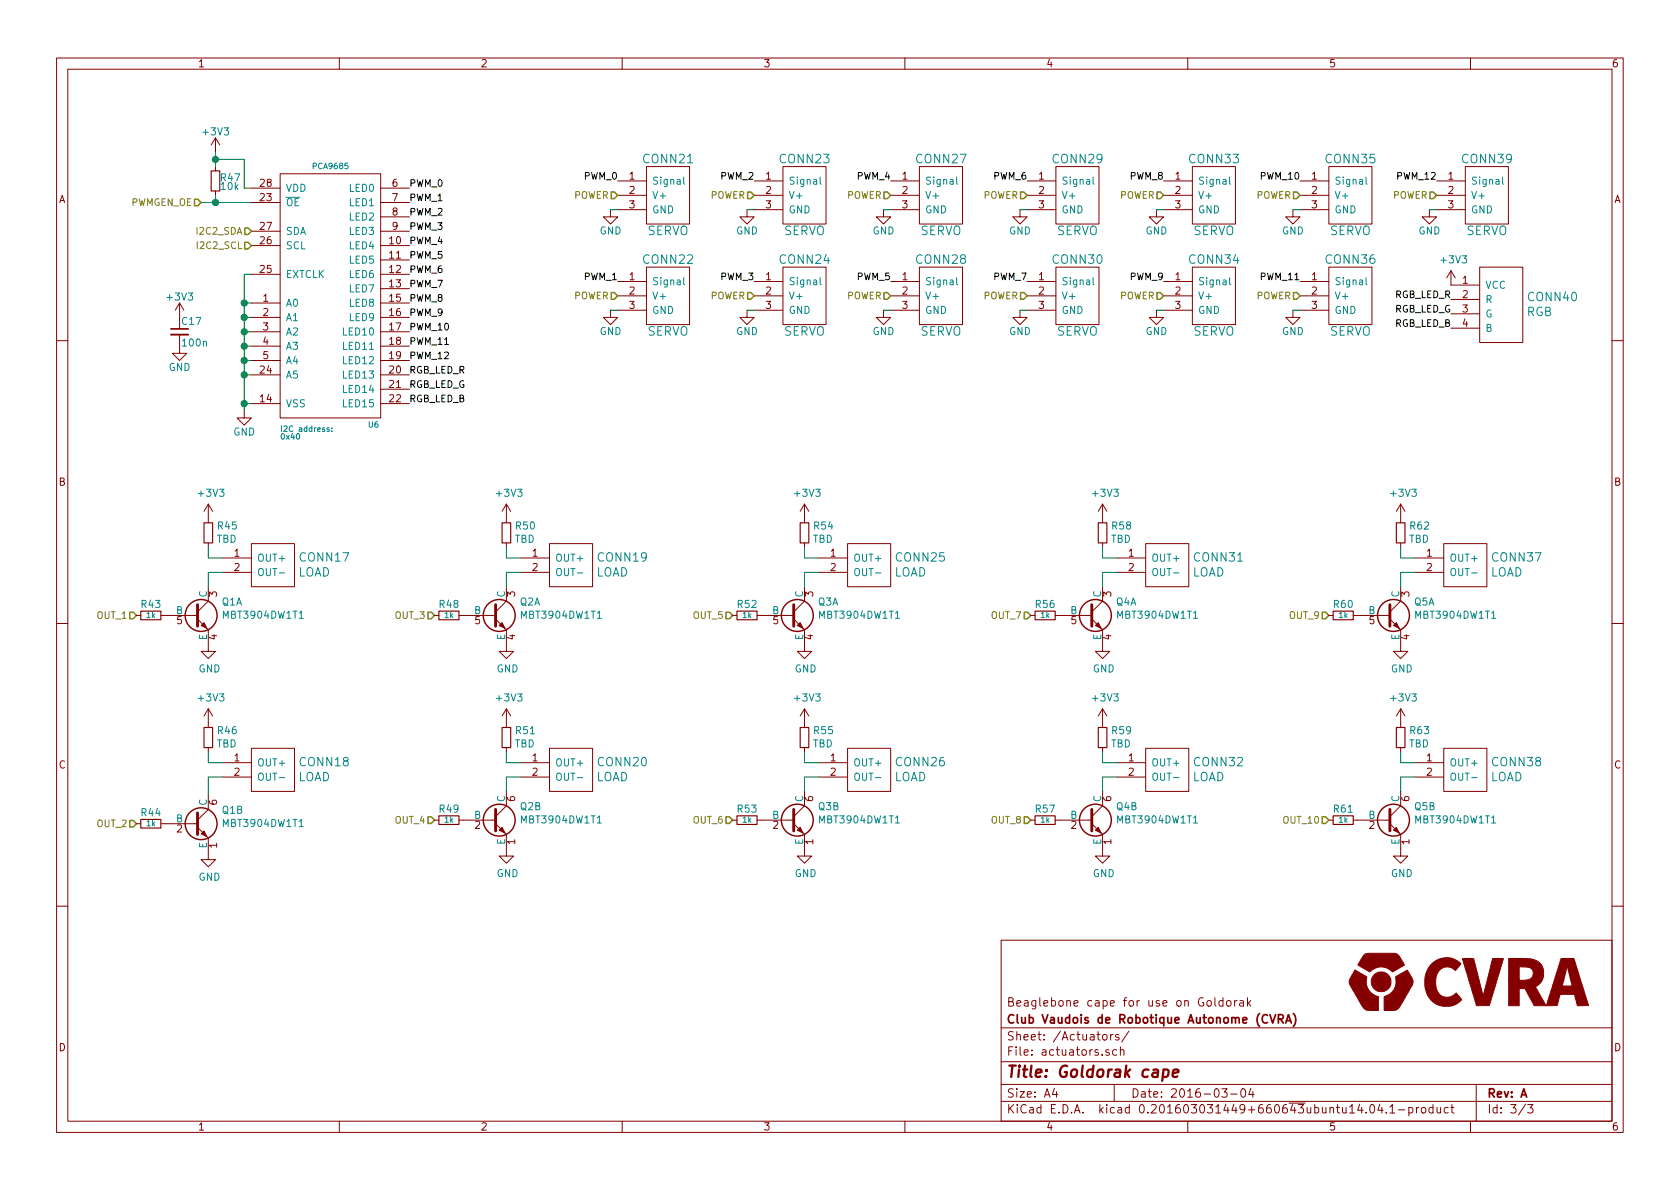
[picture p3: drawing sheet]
EESchema Schematic File Version 2
LIBS:cvra-cape-cache
LIBS:power
LIBS:device
LIBS:transistors
LIBS:conn
LIBS:linear
LIBS:regul
LIBS:74xx
LIBS:cmos4000
LIBS:adc-dac
LIBS:memory
LIBS:xilinx
LIBS:microcontrollers
LIBS:dsp
LIBS:microchip
LIBS:analog_switches
LIBS:motorola
LIBS:texas
LIBS:intel
LIBS:audio
LIBS:interface
LIBS:digital-audio
LIBS:philips
LIBS:display
LIBS:cypress
LIBS:siliconi
LIBS:opto
LIBS:atmel
LIBS:contrib
LIBS:valves
LIBS:_antenna
LIBS:_audio
LIBS:_charge-pump-regulators
LIBS:Comp2014
LIBS:_connectors
LIBS:cvra
LIBS:_div
LIBS:_ic
LIBS:IRF
LIBS:_linear-regulators
LIBS:logo
LIBS:Mec
LIBS:_motor_drivers
LIBS:National
LIBS:phoenix
LIBS:_power
LIBS:_sensors
LIBS:_stm32
LIBS:_transceiver
LIBS:_wireless
EELAYER 25 0
EELAYER END
$Descr A4 11693 8268
encoding utf-8
Sheet 3 3
Title "Goldorak cape"
Date "2016-03-04"
Rev "A"
Comp "Club Vaudois de Robotique Autonome (CVRA)"
Comment1 "Beaglebone cape for use on Goldorak"
Comment2 ""
Comment3 ""
Comment4 ""
$EndDescr
$Comp
L PCA9685 U6
U 1 1
P 2300 1950
F 0 "U6" H 2600 950 39  0000 C CNN
F 1 "PCA9685" H 2300 2750 39  0000 C CNN
F 2 "Housings_SSOP:TSSOP-28_4.4x9.7mm_Pitch0.65mm" H 2300 1950 39  0001 C CNN
F 3 "" H 2300 1950 39  0000 C CNN
	1    2300 1950
	1    0    0    -1  
$EndComp
$Comp
L R_Small R47
U 1 1
P 1500 1250
F 0 "R47" H 1530 1270 50  0000 L CNN
F 1 "10k" H 1530 1210 50  0000 L CNN
F 2 "_std:_0603" H 1500 1250 50  0001 C CNN
F 3 "" H 1500 1250 50  0000 C CNN
	1    1500 1250
	1    0    0    -1  
$EndComp
$Comp
L +3V3 #PWR099
U 1 1
P 1500 1050
F 0 "#PWR099" H 1500 900 50  0001 C CNN
F 1 "+3V3" H 1500 1190 50  0000 C CNN
F 2 "" H 1500 1050 60  0000 C CNN
F 3 "" H 1500 1050 60  0000 C CNN
	1    1500 1050
	1    0    0    -1  
$EndComp
$Comp
L GND #PWR0100
U 1 1
P 1700 2850
F 0 "#PWR0100" H 1700 2600 50  0001 C CNN
F 1 "GND" H 1700 2700 50  0000 C CNN
F 2 "" H 1700 2850 50  0000 C CNN
F 3 "" H 1700 2850 50  0000 C CNN
	1    1700 2850
	1    0    0    -1  
$EndComp
Text Notes 1950 3050 0    39   ~ 0
I2C address:  \n0x40\n
$Comp
L C_Small C17
U 1 1
P 1250 2300
F 0 "C17" H 1260 2370 50  0000 L CNN
F 1 "100n" H 1260 2220 50  0000 L CNN
F 2 "_std:_0603" H 1250 2300 50  0001 C CNN
F 3 "" H 1250 2300 50  0000 C CNN
	1    1250 2300
	1    0    0    -1  
$EndComp
$Comp
L GND #PWR0101
U 1 1
P 1250 2400
F 0 "#PWR0101" H 1250 2150 50  0001 C CNN
F 1 "GND" H 1250 2250 50  0000 C CNN
F 2 "" H 1250 2400 50  0000 C CNN
F 3 "" H 1250 2400 50  0000 C CNN
	1    1250 2400
	1    0    0    -1  
$EndComp
$Comp
L +3V3 #PWR0102
U 1 1
P 1250 2200
F 0 "#PWR0102" H 1250 2050 50  0001 C CNN
F 1 "+3V3" H 1250 2340 50  0000 C CNN
F 2 "" H 1250 2200 60  0000 C CNN
F 3 "" H 1250 2200 60  0000 C CNN
	1    1250 2200
	1    0    0    -1  
$EndComp
Text Label 2850 1300 0    47   ~ 0
PWM_0
Text Label 2850 1400 0    47   ~ 0
PWM_1
Text Label 2850 1500 0    47   ~ 0
PWM_2
Text Label 2850 1600 0    47   ~ 0
PWM_3
Text Label 2850 1700 0    47   ~ 0
PWM_4
Text Label 2850 1800 0    47   ~ 0
PWM_5
Text Label 2850 1900 0    47   ~ 0
PWM_6
Text Label 2850 2000 0    47   ~ 0
PWM_7
Text Label 2850 2100 0    47   ~ 0
PWM_8
Text Label 2850 2200 0    47   ~ 0
PWM_9
Text Label 2850 2300 0    47   ~ 0
PWM_10
Text Label 2850 2400 0    47   ~ 0
PWM_11
Text Label 2850 2500 0    47   ~ 0
PWM_12
Text Label 2850 2600 0    47   ~ 0
RGB_LED_R
Text Label 2850 2700 0    47   ~ 0
RGB_LED_G
Text Label 2850 2800 0    47   ~ 0
RGB_LED_B
$Comp
L SERVO CONN21
U 1 1
P 4650 1350
F 0 "CONN21" H 4650 1600 60  0000 C CNN
F 1 "SERVO" H 4650 1100 60  0000 C CNN
F 2 "Pin_Headers:Pin_Header_Straight_1x03" H 4650 1350 60  0001 C CNN
F 3 "" H 4650 1350 60  0000 C CNN
	1    4650 1350
	1    0    0    -1  
$EndComp
Text Label 4300 1250 2    47   ~ 0
PWM_0
$Comp
L GND #PWR0103
U 1 1
P 4250 1450
F 0 "#PWR0103" H 4250 1200 50  0001 C CNN
F 1 "GND" H 4250 1300 50  0000 C CNN
F 2 "" H 4250 1450 50  0000 C CNN
F 3 "" H 4250 1450 50  0000 C CNN
	1    4250 1450
	1    0    0    -1  
$EndComp
$Comp
L SERVO CONN23
U 1 1
P 5600 1350
F 0 "CONN23" H 5600 1600 60  0000 C CNN
F 1 "SERVO" H 5600 1100 60  0000 C CNN
F 2 "Pin_Headers:Pin_Header_Straight_1x03" H 5600 1350 60  0001 C CNN
F 3 "" H 5600 1350 60  0000 C CNN
	1    5600 1350
	1    0    0    -1  
$EndComp
Text Label 5250 1250 2    47   ~ 0
PWM_2
$Comp
L GND #PWR0104
U 1 1
P 5200 1450
F 0 "#PWR0104" H 5200 1200 50  0001 C CNN
F 1 "GND" H 5200 1300 50  0000 C CNN
F 2 "" H 5200 1450 50  0000 C CNN
F 3 "" H 5200 1450 50  0000 C CNN
	1    5200 1450
	1    0    0    -1  
$EndComp
$Comp
L SERVO CONN22
U 1 1
P 4650 2050
F 0 "CONN22" H 4650 2300 60  0000 C CNN
F 1 "SERVO" H 4650 1800 60  0000 C CNN
F 2 "Pin_Headers:Pin_Header_Straight_1x03" H 4650 2050 60  0001 C CNN
F 3 "" H 4650 2050 60  0000 C CNN
	1    4650 2050
	1    0    0    -1  
$EndComp
Text Label 4300 1950 2    47   ~ 0
PWM_1
$Comp
L GND #PWR0105
U 1 1
P 4250 2150
F 0 "#PWR0105" H 4250 1900 50  0001 C CNN
F 1 "GND" H 4250 2000 50  0000 C CNN
F 2 "" H 4250 2150 50  0000 C CNN
F 3 "" H 4250 2150 50  0000 C CNN
	1    4250 2150
	1    0    0    -1  
$EndComp
$Comp
L SERVO CONN24
U 1 1
P 5600 2050
F 0 "CONN24" H 5600 2300 60  0000 C CNN
F 1 "SERVO" H 5600 1800 60  0000 C CNN
F 2 "Pin_Headers:Pin_Header_Straight_1x03" H 5600 2050 60  0001 C CNN
F 3 "" H 5600 2050 60  0000 C CNN
	1    5600 2050
	1    0    0    -1  
$EndComp
Text Label 5250 1950 2    47   ~ 0
PWM_3
$Comp
L GND #PWR0106
U 1 1
P 5200 2150
F 0 "#PWR0106" H 5200 1900 50  0001 C CNN
F 1 "GND" H 5200 2000 50  0000 C CNN
F 2 "" H 5200 2150 50  0000 C CNN
F 3 "" H 5200 2150 50  0000 C CNN
	1    5200 2150
	1    0    0    -1  
$EndComp
$Comp
L SERVO CONN27
U 1 1
P 6550 1350
F 0 "CONN27" H 6550 1600 60  0000 C CNN
F 1 "SERVO" H 6550 1100 60  0000 C CNN
F 2 "Pin_Headers:Pin_Header_Straight_1x03" H 6550 1350 60  0001 C CNN
F 3 "" H 6550 1350 60  0000 C CNN
	1    6550 1350
	1    0    0    -1  
$EndComp
Text Label 6200 1250 2    47   ~ 0
PWM_4
$Comp
L GND #PWR0107
U 1 1
P 6150 1450
F 0 "#PWR0107" H 6150 1200 50  0001 C CNN
F 1 "GND" H 6150 1300 50  0000 C CNN
F 2 "" H 6150 1450 50  0000 C CNN
F 3 "" H 6150 1450 50  0000 C CNN
	1    6150 1450
	1    0    0    -1  
$EndComp
$Comp
L SERVO CONN29
U 1 1
P 7500 1350
F 0 "CONN29" H 7500 1600 60  0000 C CNN
F 1 "SERVO" H 7500 1100 60  0000 C CNN
F 2 "Pin_Headers:Pin_Header_Straight_1x03" H 7500 1350 60  0001 C CNN
F 3 "" H 7500 1350 60  0000 C CNN
	1    7500 1350
	1    0    0    -1  
$EndComp
Text Label 7150 1250 2    47   ~ 0
PWM_6
$Comp
L GND #PWR0108
U 1 1
P 7100 1450
F 0 "#PWR0108" H 7100 1200 50  0001 C CNN
F 1 "GND" H 7100 1300 50  0000 C CNN
F 2 "" H 7100 1450 50  0000 C CNN
F 3 "" H 7100 1450 50  0000 C CNN
	1    7100 1450
	1    0    0    -1  
$EndComp
$Comp
L SERVO CONN28
U 1 1
P 6550 2050
F 0 "CONN28" H 6550 2300 60  0000 C CNN
F 1 "SERVO" H 6550 1800 60  0000 C CNN
F 2 "Pin_Headers:Pin_Header_Straight_1x03" H 6550 2050 60  0001 C CNN
F 3 "" H 6550 2050 60  0000 C CNN
	1    6550 2050
	1    0    0    -1  
$EndComp
Text Label 6200 1950 2    47   ~ 0
PWM_5
$Comp
L GND #PWR0109
U 1 1
P 6150 2150
F 0 "#PWR0109" H 6150 1900 50  0001 C CNN
F 1 "GND" H 6150 2000 50  0000 C CNN
F 2 "" H 6150 2150 50  0000 C CNN
F 3 "" H 6150 2150 50  0000 C CNN
	1    6150 2150
	1    0    0    -1  
$EndComp
$Comp
L SERVO CONN30
U 1 1
P 7500 2050
F 0 "CONN30" H 7500 2300 60  0000 C CNN
F 1 "SERVO" H 7500 1800 60  0000 C CNN
F 2 "Pin_Headers:Pin_Header_Straight_1x03" H 7500 2050 60  0001 C CNN
F 3 "" H 7500 2050 60  0000 C CNN
	1    7500 2050
	1    0    0    -1  
$EndComp
Text Label 7150 1950 2    47   ~ 0
PWM_7
$Comp
L GND #PWR0110
U 1 1
P 7100 2150
F 0 "#PWR0110" H 7100 1900 50  0001 C CNN
F 1 "GND" H 7100 2000 50  0000 C CNN
F 2 "" H 7100 2150 50  0000 C CNN
F 3 "" H 7100 2150 50  0000 C CNN
	1    7100 2150
	1    0    0    -1  
$EndComp
$Comp
L SERVO CONN33
U 1 1
P 8450 1350
F 0 "CONN33" H 8450 1600 60  0000 C CNN
F 1 "SERVO" H 8450 1100 60  0000 C CNN
F 2 "Pin_Headers:Pin_Header_Straight_1x03" H 8450 1350 60  0001 C CNN
F 3 "" H 8450 1350 60  0000 C CNN
	1    8450 1350
	1    0    0    -1  
$EndComp
Text Label 8100 1250 2    47   ~ 0
PWM_8
$Comp
L GND #PWR0111
U 1 1
P 8050 1450
F 0 "#PWR0111" H 8050 1200 50  0001 C CNN
F 1 "GND" H 8050 1300 50  0000 C CNN
F 2 "" H 8050 1450 50  0000 C CNN
F 3 "" H 8050 1450 50  0000 C CNN
	1    8050 1450
	1    0    0    -1  
$EndComp
$Comp
L SERVO CONN35
U 1 1
P 9400 1350
F 0 "CONN35" H 9400 1600 60  0000 C CNN
F 1 "SERVO" H 9400 1100 60  0000 C CNN
F 2 "Pin_Headers:Pin_Header_Straight_1x03" H 9400 1350 60  0001 C CNN
F 3 "" H 9400 1350 60  0000 C CNN
	1    9400 1350
	1    0    0    -1  
$EndComp
Text Label 9050 1250 2    47   ~ 0
PWM_10
$Comp
L GND #PWR0112
U 1 1
P 9000 1450
F 0 "#PWR0112" H 9000 1200 50  0001 C CNN
F 1 "GND" H 9000 1300 50  0000 C CNN
F 2 "" H 9000 1450 50  0000 C CNN
F 3 "" H 9000 1450 50  0000 C CNN
	1    9000 1450
	1    0    0    -1  
$EndComp
$Comp
L SERVO CONN34
U 1 1
P 8450 2050
F 0 "CONN34" H 8450 2300 60  0000 C CNN
F 1 "SERVO" H 8450 1800 60  0000 C CNN
F 2 "Pin_Headers:Pin_Header_Straight_1x03" H 8450 2050 60  0001 C CNN
F 3 "" H 8450 2050 60  0000 C CNN
	1    8450 2050
	1    0    0    -1  
$EndComp
Text Label 8100 1950 2    47   ~ 0
PWM_9
$Comp
L GND #PWR0113
U 1 1
P 8050 2150
F 0 "#PWR0113" H 8050 1900 50  0001 C CNN
F 1 "GND" H 8050 2000 50  0000 C CNN
F 2 "" H 8050 2150 50  0000 C CNN
F 3 "" H 8050 2150 50  0000 C CNN
	1    8050 2150
	1    0    0    -1  
$EndComp
$Comp
L SERVO CONN36
U 1 1
P 9400 2050
F 0 "CONN36" H 9400 2300 60  0000 C CNN
F 1 "SERVO" H 9400 1800 60  0000 C CNN
F 2 "Pin_Headers:Pin_Header_Straight_1x03" H 9400 2050 60  0001 C CNN
F 3 "" H 9400 2050 60  0000 C CNN
	1    9400 2050
	1    0    0    -1  
$EndComp
Text Label 9050 1950 2    47   ~ 0
PWM_11
$Comp
L GND #PWR0114
U 1 1
P 9000 2150
F 0 "#PWR0114" H 9000 1900 50  0001 C CNN
F 1 "GND" H 9000 2000 50  0000 C CNN
F 2 "" H 9000 2150 50  0000 C CNN
F 3 "" H 9000 2150 50  0000 C CNN
	1    9000 2150
	1    0    0    -1  
$EndComp
$Comp
L SERVO CONN39
U 1 1
P 10350 1350
F 0 "CONN39" H 10350 1600 60  0000 C CNN
F 1 "SERVO" H 10350 1100 60  0000 C CNN
F 2 "Pin_Headers:Pin_Header_Straight_1x03" H 10350 1350 60  0001 C CNN
F 3 "" H 10350 1350 60  0000 C CNN
	1    10350 1350
	1    0    0    -1  
$EndComp
Text Label 10000 1250 2    47   ~ 0
PWM_12
$Comp
L GND #PWR0115
U 1 1
P 9950 1450
F 0 "#PWR0115" H 9950 1200 50  0001 C CNN
F 1 "GND" H 9950 1300 50  0000 C CNN
F 2 "" H 9950 1450 50  0000 C CNN
F 3 "" H 9950 1450 50  0000 C CNN
	1    9950 1450
	1    0    0    -1  
$EndComp
Text HLabel 1750 1600 0    47   Input ~ 0
I2C2_SDA
Text HLabel 1750 1700 0    47   Input ~ 0
I2C2_SCL
Text HLabel 1400 1400 0    47   Input ~ 0
PWMGEN_OE
Text HLabel 4300 1350 0    47   Input ~ 0
POWER
Text HLabel 4300 2050 0    47   Input ~ 0
POWER
Text HLabel 5250 1350 0    47   Input ~ 0
POWER
Text HLabel 5250 2050 0    47   Input ~ 0
POWER
Text HLabel 6200 2050 0    47   Input ~ 0
POWER
Text HLabel 6200 1350 0    47   Input ~ 0
POWER
Text HLabel 7150 1350 0    47   Input ~ 0
POWER
Text HLabel 7150 2050 0    47   Input ~ 0
POWER
Text HLabel 8100 2050 0    47   Input ~ 0
POWER
Text HLabel 8100 1350 0    47   Input ~ 0
POWER
Text HLabel 9050 1350 0    47   Input ~ 0
POWER
Text HLabel 9050 2050 0    47   Input ~ 0
POWER
Text HLabel 10000 1350 0    47   Input ~ 0
POWER
$Comp
L MBT3904DW1T1 Q1
U 1 1
P 1350 4275
F 0 "Q1" H 1543 4367 50  0000 L CNN
F 1 "MBT3904DW1T1" H 1543 4275 50  0000 L CNN
F 2 "_std:SOT363" H 1543 4183 50  0001 L CIN
F 3 "" H 1350 4275 50  0000 L CNN
	1    1350 4275
	1    0    0    -1  
$EndComp
Text HLabel 950  4275 0    47   Input ~ 0
OUT_1
$Comp
L R_Small R45
U 1 1
P 1450 3700
F 0 "R45" H 1509 3746 50  0000 L CNN
F 1 "TBD" H 1509 3654 50  0000 L CNN
F 2 "_std:_0603" H 1450 3700 50  0001 C CNN
F 3 "" H 1450 3700 50  0000 C CNN
	1    1450 3700
	1    0    0    -1  
$EndComp
$Comp
L +3V3 #PWR0116
U 1 1
P 1450 3600
F 0 "#PWR0116" H 1450 3450 50  0001 C CNN
F 1 "+3V3" H 1468 3774 50  0000 C CNN
F 2 "" H 1450 3600 50  0000 C CNN
F 3 "" H 1450 3600 50  0000 C CNN
	1    1450 3600
	1    0    0    -1  
$EndComp
$Comp
L GND #PWR0117
U 1 1
P 1450 4475
F 0 "#PWR0117" H 1450 4225 50  0001 C CNN
F 1 "GND" H 1458 4301 50  0000 C CNN
F 2 "" H 1450 4475 50  0000 C CNN
F 3 "" H 1450 4475 50  0000 C CNN
	1    1450 4475
	1    0    0    -1  
$EndComp
Wire Wire Line
	1400 1400 1750 1400
Connection ~ 1500 1400
Wire Wire Line
	1500 1350 1500 1400
Wire Wire Line
	1500 1050 1500 1150
Wire Wire Line
	1500 1100 1700 1100
Wire Wire Line
	1700 1100 1700 1300
Wire Wire Line
	1700 1300 1750 1300
Connection ~ 1500 1100
Wire Wire Line
	1700 1900 1700 2850
Wire Wire Line
	1700 2800 1750 2800
Wire Wire Line
	1700 2600 1750 2600
Connection ~ 1700 2800
Wire Wire Line
	1700 2500 1750 2500
Connection ~ 1700 2600
Wire Wire Line
	1700 2400 1750 2400
Connection ~ 1700 2500
Wire Wire Line
	1700 2300 1750 2300
Connection ~ 1700 2400
Wire Wire Line
	1700 2200 1750 2200
Connection ~ 1700 2300
Wire Wire Line
	1700 2100 1750 2100
Connection ~ 1700 2200
Wire Wire Line
	1750 1900 1700 1900
Connection ~ 1700 2100
Wire Wire Line
	4250 1450 4300 1450
Wire Wire Line
	5200 1450 5250 1450
Wire Wire Line
	4250 2150 4300 2150
Wire Wire Line
	5200 2150 5250 2150
Wire Wire Line
	6150 1450 6200 1450
Wire Wire Line
	7100 1450 7150 1450
Wire Wire Line
	6150 2150 6200 2150
Wire Wire Line
	7100 2150 7150 2150
Wire Wire Line
	8050 1450 8100 1450
Wire Wire Line
	9000 1450 9050 1450
Wire Wire Line
	8050 2150 8100 2150
Wire Wire Line
	9000 2150 9050 2150
Wire Wire Line
	9950 1450 10000 1450
$Comp
L R_Small R43
U 1 1
P 1050 4275
F 0 "R43" V 975 4275 50  0000 C CNN
F 1 "1k" V 1050 4275 39  0000 C CNN
F 2 "_std:_0603" H 1050 4275 50  0001 C CNN
F 3 "" H 1050 4275 50  0000 C CNN
	1    1050 4275
	0    1    1    0   
$EndComp
Text HLabel 950  5725 0    47   Input ~ 0
OUT_2
$Comp
L GND #PWR0118
U 1 1
P 1450 5925
F 0 "#PWR0118" H 1450 5675 50  0001 C CNN
F 1 "GND" H 1458 5751 50  0000 C CNN
F 2 "" H 1450 5925 50  0000 C CNN
F 3 "" H 1450 5925 50  0000 C CNN
	1    1450 5925
	1    0    0    -1  
$EndComp
$Comp
L R_Small R44
U 1 1
P 1050 5725
F 0 "R44" V 975 5725 50  0000 C CNN
F 1 "1k" V 1050 5725 39  0000 C CNN
F 2 "_std:_0603" H 1050 5725 50  0001 C CNN
F 3 "" H 1050 5725 50  0000 C CNN
	1    1050 5725
	0    1    1    0   
$EndComp
$Comp
L MBT3904DW1T1 Q1
U 2 1
P 1350 5725
F 0 "Q1" H 1543 5817 50  0000 L CNN
F 1 "MBT3904DW1T1" H 1543 5725 50  0000 L CNN
F 2 "_std:SOT363" H 1543 5633 50  0001 L CIN
F 3 "" H 1350 5725 50  0000 L CNN
	2    1350 5725
	1    0    0    -1  
$EndComp
$Comp
L MBT3904DW1T1 Q2
U 1 1
P 3425 4275
F 0 "Q2" H 3618 4367 50  0000 L CNN
F 1 "MBT3904DW1T1" H 3618 4275 50  0000 L CNN
F 2 "_std:SOT363" H 3618 4183 50  0001 L CIN
F 3 "" H 3425 4275 50  0000 L CNN
	1    3425 4275
	1    0    0    -1  
$EndComp
Text HLabel 3025 4275 0    47   Input ~ 0
OUT_3
$Comp
L GND #PWR0119
U 1 1
P 3525 4475
F 0 "#PWR0119" H 3525 4225 50  0001 C CNN
F 1 "GND" H 3533 4301 50  0000 C CNN
F 2 "" H 3525 4475 50  0000 C CNN
F 3 "" H 3525 4475 50  0000 C CNN
	1    3525 4475
	1    0    0    -1  
$EndComp
$Comp
L R_Small R48
U 1 1
P 3125 4275
F 0 "R48" V 3050 4275 50  0000 C CNN
F 1 "1k" V 3125 4275 39  0000 C CNN
F 2 "_std:_0603" H 3125 4275 50  0001 C CNN
F 3 "" H 3125 4275 50  0000 C CNN
	1    3125 4275
	0    1    1    0   
$EndComp
Text HLabel 3025 5700 0    47   Input ~ 0
OUT_4
$Comp
L GND #PWR0120
U 1 1
P 3525 5900
F 0 "#PWR0120" H 3525 5650 50  0001 C CNN
F 1 "GND" H 3533 5726 50  0000 C CNN
F 2 "" H 3525 5900 50  0000 C CNN
F 3 "" H 3525 5900 50  0000 C CNN
	1    3525 5900
	1    0    0    -1  
$EndComp
$Comp
L R_Small R49
U 1 1
P 3125 5700
F 0 "R49" V 3050 5700 50  0000 C CNN
F 1 "1k" V 3125 5700 39  0000 C CNN
F 2 "_std:_0603" H 3125 5700 50  0001 C CNN
F 3 "" H 3125 5700 50  0000 C CNN
	1    3125 5700
	0    1    1    0   
$EndComp
$Comp
L MBT3904DW1T1 Q2
U 2 1
P 3425 5700
F 0 "Q2" H 3618 5792 50  0000 L CNN
F 1 "MBT3904DW1T1" H 3618 5700 50  0000 L CNN
F 2 "_std:SOT363" H 3618 5608 50  0001 L CIN
F 3 "" H 3425 5700 50  0000 L CNN
	2    3425 5700
	1    0    0    -1  
$EndComp
$Comp
L MBT3904DW1T1 Q3
U 1 1
P 5500 4275
F 0 "Q3" H 5693 4367 50  0000 L CNN
F 1 "MBT3904DW1T1" H 5693 4275 50  0000 L CNN
F 2 "_std:SOT363" H 5693 4183 50  0001 L CIN
F 3 "" H 5500 4275 50  0000 L CNN
	1    5500 4275
	1    0    0    -1  
$EndComp
Text HLabel 5100 4275 0    47   Input ~ 0
OUT_5
$Comp
L GND #PWR0121
U 1 1
P 5600 4475
F 0 "#PWR0121" H 5600 4225 50  0001 C CNN
F 1 "GND" H 5608 4301 50  0000 C CNN
F 2 "" H 5600 4475 50  0000 C CNN
F 3 "" H 5600 4475 50  0000 C CNN
	1    5600 4475
	1    0    0    -1  
$EndComp
$Comp
L R_Small R52
U 1 1
P 5200 4275
F 0 "R52" V 5125 4275 50  0000 C CNN
F 1 "1k" V 5200 4275 39  0000 C CNN
F 2 "_std:_0603" H 5200 4275 50  0001 C CNN
F 3 "" H 5200 4275 50  0000 C CNN
	1    5200 4275
	0    1    1    0   
$EndComp
Text HLabel 5100 5700 0    47   Input ~ 0
OUT_6
$Comp
L GND #PWR0122
U 1 1
P 5600 5900
F 0 "#PWR0122" H 5600 5650 50  0001 C CNN
F 1 "GND" H 5608 5726 50  0000 C CNN
F 2 "" H 5600 5900 50  0000 C CNN
F 3 "" H 5600 5900 50  0000 C CNN
	1    5600 5900
	1    0    0    -1  
$EndComp
$Comp
L R_Small R53
U 1 1
P 5200 5700
F 0 "R53" V 5125 5700 50  0000 C CNN
F 1 "1k" V 5200 5700 39  0000 C CNN
F 2 "_std:_0603" H 5200 5700 50  0001 C CNN
F 3 "" H 5200 5700 50  0000 C CNN
	1    5200 5700
	0    1    1    0   
$EndComp
$Comp
L MBT3904DW1T1 Q3
U 2 1
P 5500 5700
F 0 "Q3" H 5693 5792 50  0000 L CNN
F 1 "MBT3904DW1T1" H 5693 5700 50  0000 L CNN
F 2 "_std:SOT363" H 5693 5608 50  0001 L CIN
F 3 "" H 5500 5700 50  0000 L CNN
	2    5500 5700
	1    0    0    -1  
$EndComp
$Comp
L MBT3904DW1T1 Q4
U 1 1
P 7575 4275
F 0 "Q4" H 7768 4367 50  0000 L CNN
F 1 "MBT3904DW1T1" H 7768 4275 50  0000 L CNN
F 2 "_std:SOT363" H 7768 4183 50  0001 L CIN
F 3 "" H 7575 4275 50  0000 L CNN
	1    7575 4275
	1    0    0    -1  
$EndComp
Text HLabel 7175 4275 0    47   Input ~ 0
OUT_7
$Comp
L GND #PWR0123
U 1 1
P 7675 4475
F 0 "#PWR0123" H 7675 4225 50  0001 C CNN
F 1 "GND" H 7683 4301 50  0000 C CNN
F 2 "" H 7675 4475 50  0000 C CNN
F 3 "" H 7675 4475 50  0000 C CNN
	1    7675 4475
	1    0    0    -1  
$EndComp
$Comp
L R_Small R56
U 1 1
P 7275 4275
F 0 "R56" V 7200 4275 50  0000 C CNN
F 1 "1k" V 7275 4275 39  0000 C CNN
F 2 "_std:_0603" H 7275 4275 50  0001 C CNN
F 3 "" H 7275 4275 50  0000 C CNN
	1    7275 4275
	0    1    1    0   
$EndComp
Text HLabel 7175 5700 0    47   Input ~ 0
OUT_8
$Comp
L GND #PWR0124
U 1 1
P 7675 5900
F 0 "#PWR0124" H 7675 5650 50  0001 C CNN
F 1 "GND" H 7683 5726 50  0000 C CNN
F 2 "" H 7675 5900 50  0000 C CNN
F 3 "" H 7675 5900 50  0000 C CNN
	1    7675 5900
	1    0    0    -1  
$EndComp
$Comp
L R_Small R57
U 1 1
P 7275 5700
F 0 "R57" V 7200 5700 50  0000 C CNN
F 1 "1k" V 7275 5700 39  0000 C CNN
F 2 "_std:_0603" H 7275 5700 50  0001 C CNN
F 3 "" H 7275 5700 50  0000 C CNN
	1    7275 5700
	0    1    1    0   
$EndComp
$Comp
L MBT3904DW1T1 Q4
U 2 1
P 7575 5700
F 0 "Q4" H 7768 5792 50  0000 L CNN
F 1 "MBT3904DW1T1" H 7768 5700 50  0000 L CNN
F 2 "_std:SOT363" H 7768 5608 50  0001 L CIN
F 3 "" H 7575 5700 50  0000 L CNN
	2    7575 5700
	1    0    0    -1  
$EndComp
$Comp
L MBT3904DW1T1 Q5
U 1 1
P 9650 4275
F 0 "Q5" H 9843 4367 50  0000 L CNN
F 1 "MBT3904DW1T1" H 9843 4275 50  0000 L CNN
F 2 "_std:SOT363" H 9843 4183 50  0001 L CIN
F 3 "" H 9650 4275 50  0000 L CNN
	1    9650 4275
	1    0    0    -1  
$EndComp
Text HLabel 9250 4275 0    47   Input ~ 0
OUT_9
$Comp
L GND #PWR0125
U 1 1
P 9750 4475
F 0 "#PWR0125" H 9750 4225 50  0001 C CNN
F 1 "GND" H 9758 4301 50  0000 C CNN
F 2 "" H 9750 4475 50  0000 C CNN
F 3 "" H 9750 4475 50  0000 C CNN
	1    9750 4475
	1    0    0    -1  
$EndComp
$Comp
L R_Small R60
U 1 1
P 9350 4275
F 0 "R60" V 9275 4275 50  0000 C CNN
F 1 "1k" V 9350 4275 39  0000 C CNN
F 2 "_std:_0603" H 9350 4275 50  0001 C CNN
F 3 "" H 9350 4275 50  0000 C CNN
	1    9350 4275
	0    1    1    0   
$EndComp
Text HLabel 9250 5700 0    47   Input ~ 0
OUT_10
$Comp
L GND #PWR0126
U 1 1
P 9750 5900
F 0 "#PWR0126" H 9750 5650 50  0001 C CNN
F 1 "GND" H 9758 5726 50  0000 C CNN
F 2 "" H 9750 5900 50  0000 C CNN
F 3 "" H 9750 5900 50  0000 C CNN
	1    9750 5900
	1    0    0    -1  
$EndComp
$Comp
L R_Small R61
U 1 1
P 9350 5700
F 0 "R61" V 9275 5700 50  0000 C CNN
F 1 "1k" V 9350 5700 39  0000 C CNN
F 2 "_std:_0603" H 9350 5700 50  0001 C CNN
F 3 "" H 9350 5700 50  0000 C CNN
	1    9350 5700
	0    1    1    0   
$EndComp
$Comp
L MBT3904DW1T1 Q5
U 2 1
P 9650 5700
F 0 "Q5" H 9843 5792 50  0000 L CNN
F 1 "MBT3904DW1T1" H 9843 5700 50  0000 L CNN
F 2 "_std:SOT363" H 9843 5608 50  0001 L CIN
F 3 "" H 9650 5700 50  0000 L CNN
	2    9650 5700
	1    0    0    -1  
$EndComp
Text Label 10100 2075 2    47   ~ 0
RGB_LED_R
Text Label 10100 2175 2    47   ~ 0
RGB_LED_G
Text Label 10100 2275 2    47   ~ 0
RGB_LED_B
$Comp
L LOAD CONN17
U 1 1
P 1900 3925
F 0 "CONN17" H 2078 3977 59  0000 L CNN
F 1 "LOAD" H 2078 3873 59  0000 L CNN
F 2 "_connectors:_Pin2mm_2" H 1900 3875 59  0001 C CNN
F 3 "" H 1900 3875 59  0000 C CNN
	1    1900 3925
	1    0    0    -1  
$EndComp
Wire Wire Line
	1550 3975 1450 3975
Wire Wire Line
	1450 3975 1450 4075
Wire Wire Line
	1450 3800 1450 3875
Wire Wire Line
	1450 3875 1550 3875
$Comp
L R_Small R46
U 1 1
P 1450 5125
F 0 "R46" H 1509 5171 50  0000 L CNN
F 1 "TBD" H 1509 5079 50  0000 L CNN
F 2 "_std:_0603" H 1450 5125 50  0001 C CNN
F 3 "" H 1450 5125 50  0000 C CNN
	1    1450 5125
	1    0    0    -1  
$EndComp
$Comp
L +3V3 #PWR0127
U 1 1
P 1450 5025
F 0 "#PWR0127" H 1450 4875 50  0001 C CNN
F 1 "+3V3" H 1468 5199 50  0000 C CNN
F 2 "" H 1450 5025 50  0000 C CNN
F 3 "" H 1450 5025 50  0000 C CNN
	1    1450 5025
	1    0    0    -1  
$EndComp
$Comp
L LOAD CONN18
U 1 1
P 1900 5350
F 0 "CONN18" H 2078 5402 59  0000 L CNN
F 1 "LOAD" H 2078 5298 59  0000 L CNN
F 2 "_connectors:_Pin2mm_2" H 1900 5300 59  0001 C CNN
F 3 "" H 1900 5300 59  0000 C CNN
	1    1900 5350
	1    0    0    -1  
$EndComp
Wire Wire Line
	1550 5400 1450 5400
Wire Wire Line
	1450 5400 1450 5525
Wire Wire Line
	1450 5225 1450 5300
Wire Wire Line
	1450 5300 1550 5300
$Comp
L R_Small R50
U 1 1
P 3525 3700
F 0 "R50" H 3584 3746 50  0000 L CNN
F 1 "TBD" H 3584 3654 50  0000 L CNN
F 2 "_std:_0603" H 3525 3700 50  0001 C CNN
F 3 "" H 3525 3700 50  0000 C CNN
	1    3525 3700
	1    0    0    -1  
$EndComp
$Comp
L +3V3 #PWR0128
U 1 1
P 3525 3600
F 0 "#PWR0128" H 3525 3450 50  0001 C CNN
F 1 "+3V3" H 3543 3774 50  0000 C CNN
F 2 "" H 3525 3600 50  0000 C CNN
F 3 "" H 3525 3600 50  0000 C CNN
	1    3525 3600
	1    0    0    -1  
$EndComp
$Comp
L LOAD CONN19
U 1 1
P 3975 3925
F 0 "CONN19" H 4153 3977 59  0000 L CNN
F 1 "LOAD" H 4153 3873 59  0000 L CNN
F 2 "_connectors:_Pin2mm_2" H 3975 3875 59  0001 C CNN
F 3 "" H 3975 3875 59  0000 C CNN
	1    3975 3925
	1    0    0    -1  
$EndComp
Wire Wire Line
	3625 3975 3525 3975
Wire Wire Line
	3525 3975 3525 4075
Wire Wire Line
	3525 3800 3525 3875
Wire Wire Line
	3525 3875 3625 3875
$Comp
L R_Small R51
U 1 1
P 3525 5125
F 0 "R51" H 3584 5171 50  0000 L CNN
F 1 "TBD" H 3584 5079 50  0000 L CNN
F 2 "_std:_0603" H 3525 5125 50  0001 C CNN
F 3 "" H 3525 5125 50  0000 C CNN
	1    3525 5125
	1    0    0    -1  
$EndComp
$Comp
L +3V3 #PWR0129
U 1 1
P 3525 5025
F 0 "#PWR0129" H 3525 4875 50  0001 C CNN
F 1 "+3V3" H 3543 5199 50  0000 C CNN
F 2 "" H 3525 5025 50  0000 C CNN
F 3 "" H 3525 5025 50  0000 C CNN
	1    3525 5025
	1    0    0    -1  
$EndComp
$Comp
L LOAD CONN20
U 1 1
P 3975 5350
F 0 "CONN20" H 4153 5402 59  0000 L CNN
F 1 "LOAD" H 4153 5298 59  0000 L CNN
F 2 "_connectors:_Pin2mm_2" H 3975 5300 59  0001 C CNN
F 3 "" H 3975 5300 59  0000 C CNN
	1    3975 5350
	1    0    0    -1  
$EndComp
Wire Wire Line
	3625 5400 3525 5400
Wire Wire Line
	3525 5400 3525 5500
Wire Wire Line
	3525 5225 3525 5300
Wire Wire Line
	3525 5300 3625 5300
$Comp
L R_Small R55
U 1 1
P 5600 5125
F 0 "R55" H 5659 5171 50  0000 L CNN
F 1 "TBD" H 5659 5079 50  0000 L CNN
F 2 "_std:_0603" H 5600 5125 50  0001 C CNN
F 3 "" H 5600 5125 50  0000 C CNN
	1    5600 5125
	1    0    0    -1  
$EndComp
$Comp
L +3V3 #PWR0130
U 1 1
P 5600 5025
F 0 "#PWR0130" H 5600 4875 50  0001 C CNN
F 1 "+3V3" H 5618 5199 50  0000 C CNN
F 2 "" H 5600 5025 50  0000 C CNN
F 3 "" H 5600 5025 50  0000 C CNN
	1    5600 5025
	1    0    0    -1  
$EndComp
$Comp
L LOAD CONN26
U 1 1
P 6050 5350
F 0 "CONN26" H 6228 5402 59  0000 L CNN
F 1 "LOAD" H 6228 5298 59  0000 L CNN
F 2 "_connectors:_Pin2mm_2" H 6050 5300 59  0001 C CNN
F 3 "" H 6050 5300 59  0000 C CNN
	1    6050 5350
	1    0    0    -1  
$EndComp
Wire Wire Line
	5700 5400 5600 5400
Wire Wire Line
	5600 5400 5600 5500
Wire Wire Line
	5600 5225 5600 5300
Wire Wire Line
	5600 5300 5700 5300
$Comp
L R_Small R59
U 1 1
P 7675 5125
F 0 "R59" H 7734 5171 50  0000 L CNN
F 1 "TBD" H 7734 5079 50  0000 L CNN
F 2 "_std:_0603" H 7675 5125 50  0001 C CNN
F 3 "" H 7675 5125 50  0000 C CNN
	1    7675 5125
	1    0    0    -1  
$EndComp
$Comp
L +3V3 #PWR0131
U 1 1
P 7675 5025
F 0 "#PWR0131" H 7675 4875 50  0001 C CNN
F 1 "+3V3" H 7693 5199 50  0000 C CNN
F 2 "" H 7675 5025 50  0000 C CNN
F 3 "" H 7675 5025 50  0000 C CNN
	1    7675 5025
	1    0    0    -1  
$EndComp
$Comp
L LOAD CONN32
U 1 1
P 8125 5350
F 0 "CONN32" H 8303 5402 59  0000 L CNN
F 1 "LOAD" H 8303 5298 59  0000 L CNN
F 2 "_connectors:_Pin2mm_2" H 8125 5300 59  0001 C CNN
F 3 "" H 8125 5300 59  0000 C CNN
	1    8125 5350
	1    0    0    -1  
$EndComp
Wire Wire Line
	7775 5400 7675 5400
Wire Wire Line
	7675 5400 7675 5500
Wire Wire Line
	7675 5225 7675 5300
Wire Wire Line
	7675 5300 7775 5300
$Comp
L R_Small R54
U 1 1
P 5600 3700
F 0 "R54" H 5659 3746 50  0000 L CNN
F 1 "TBD" H 5659 3654 50  0000 L CNN
F 2 "_std:_0603" H 5600 3700 50  0001 C CNN
F 3 "" H 5600 3700 50  0000 C CNN
	1    5600 3700
	1    0    0    -1  
$EndComp
$Comp
L +3V3 #PWR0132
U 1 1
P 5600 3600
F 0 "#PWR0132" H 5600 3450 50  0001 C CNN
F 1 "+3V3" H 5618 3774 50  0000 C CNN
F 2 "" H 5600 3600 50  0000 C CNN
F 3 "" H 5600 3600 50  0000 C CNN
	1    5600 3600
	1    0    0    -1  
$EndComp
$Comp
L LOAD CONN25
U 1 1
P 6050 3925
F 0 "CONN25" H 6228 3977 59  0000 L CNN
F 1 "LOAD" H 6228 3873 59  0000 L CNN
F 2 "_connectors:_Pin2mm_2" H 6050 3875 59  0001 C CNN
F 3 "" H 6050 3875 59  0000 C CNN
	1    6050 3925
	1    0    0    -1  
$EndComp
Wire Wire Line
	5700 3975 5600 3975
Wire Wire Line
	5600 3975 5600 4075
Wire Wire Line
	5600 3800 5600 3875
Wire Wire Line
	5600 3875 5700 3875
$Comp
L R_Small R58
U 1 1
P 7675 3700
F 0 "R58" H 7734 3746 50  0000 L CNN
F 1 "TBD" H 7734 3654 50  0000 L CNN
F 2 "_std:_0603" H 7675 3700 50  0001 C CNN
F 3 "" H 7675 3700 50  0000 C CNN
	1    7675 3700
	1    0    0    -1  
$EndComp
$Comp
L +3V3 #PWR0133
U 1 1
P 7675 3600
F 0 "#PWR0133" H 7675 3450 50  0001 C CNN
F 1 "+3V3" H 7693 3774 50  0000 C CNN
F 2 "" H 7675 3600 50  0000 C CNN
F 3 "" H 7675 3600 50  0000 C CNN
	1    7675 3600
	1    0    0    -1  
$EndComp
$Comp
L LOAD CONN31
U 1 1
P 8125 3925
F 0 "CONN31" H 8303 3977 59  0000 L CNN
F 1 "LOAD" H 8303 3873 59  0000 L CNN
F 2 "_connectors:_Pin2mm_2" H 8125 3875 59  0001 C CNN
F 3 "" H 8125 3875 59  0000 C CNN
	1    8125 3925
	1    0    0    -1  
$EndComp
Wire Wire Line
	7775 3975 7675 3975
Wire Wire Line
	7675 3975 7675 4075
Wire Wire Line
	7675 3800 7675 3875
Wire Wire Line
	7675 3875 7775 3875
$Comp
L R_Small R62
U 1 1
P 9750 3700
F 0 "R62" H 9809 3746 50  0000 L CNN
F 1 "TBD" H 9809 3654 50  0000 L CNN
F 2 "_std:_0603" H 9750 3700 50  0001 C CNN
F 3 "" H 9750 3700 50  0000 C CNN
	1    9750 3700
	1    0    0    -1  
$EndComp
$Comp
L +3V3 #PWR0134
U 1 1
P 9750 3600
F 0 "#PWR0134" H 9750 3450 50  0001 C CNN
F 1 "+3V3" H 9768 3774 50  0000 C CNN
F 2 "" H 9750 3600 50  0000 C CNN
F 3 "" H 9750 3600 50  0000 C CNN
	1    9750 3600
	1    0    0    -1  
$EndComp
$Comp
L LOAD CONN37
U 1 1
P 10200 3925
F 0 "CONN37" H 10378 3977 59  0000 L CNN
F 1 "LOAD" H 10378 3873 59  0000 L CNN
F 2 "_connectors:_Pin2mm_2" H 10200 3875 59  0001 C CNN
F 3 "" H 10200 3875 59  0000 C CNN
	1    10200 3925
	1    0    0    -1  
$EndComp
Wire Wire Line
	9850 3975 9750 3975
Wire Wire Line
	9750 3975 9750 4075
Wire Wire Line
	9750 3800 9750 3875
Wire Wire Line
	9750 3875 9850 3875
$Comp
L R_Small R63
U 1 1
P 9750 5125
F 0 "R63" H 9809 5171 50  0000 L CNN
F 1 "TBD" H 9809 5079 50  0000 L CNN
F 2 "_std:_0603" H 9750 5125 50  0001 C CNN
F 3 "" H 9750 5125 50  0000 C CNN
	1    9750 5125
	1    0    0    -1  
$EndComp
$Comp
L +3V3 #PWR0135
U 1 1
P 9750 5025
F 0 "#PWR0135" H 9750 4875 50  0001 C CNN
F 1 "+3V3" H 9768 5199 50  0000 C CNN
F 2 "" H 9750 5025 50  0000 C CNN
F 3 "" H 9750 5025 50  0000 C CNN
	1    9750 5025
	1    0    0    -1  
$EndComp
$Comp
L LOAD CONN38
U 1 1
P 10200 5350
F 0 "CONN38" H 10378 5402 59  0000 L CNN
F 1 "LOAD" H 10378 5298 59  0000 L CNN
F 2 "_connectors:_Pin2mm_2" H 10200 5300 59  0001 C CNN
F 3 "" H 10200 5300 59  0000 C CNN
	1    10200 5350
	1    0    0    -1  
$EndComp
Wire Wire Line
	9850 5400 9750 5400
Wire Wire Line
	9750 5400 9750 5500
Wire Wire Line
	9750 5225 9750 5300
Wire Wire Line
	9750 5300 9850 5300
$Comp
L RGB CONN40
U 1 1
P 10450 2375
F 0 "CONN40" H 10628 2690 59  0000 L CNN
F 1 "RGB" H 10628 2586 59  0000 L CNN
F 2 "_connectors:_Pin2mm_4" H 10450 2375 59  0001 C CNN
F 3 "" H 10450 2375 59  0000 C CNN
	1    10450 2375
	1    0    0    -1  
$EndComp
$Comp
L +3V3 #PWR0136
U 1 1
P 10100 1975
F 0 "#PWR0136" H 10100 1825 50  0001 C CNN
F 1 "+3V3" H 10118 2149 50  0000 C CNN
F 2 "" H 10100 1975 50  0000 C CNN
F 3 "" H 10100 1975 50  0000 C CNN
	1    10100 1975
	1    0    0    -1  
$EndComp
$Comp
L CVRA_logo #G3
U 1 1
P 10225 6825
F 0 "#G3" H 10225 6657 60  0001 C CNN
F 1 "CVRA_logo" H 10225 6993 60  0001 C CNN
F 2 "" H 10225 6825 60  0000 C CNN
F 3 "" H 10225 6825 60  0000 C CNN
	1    10225 6825
	1    0    0    -1  
$EndComp
$EndSCHEMATC
